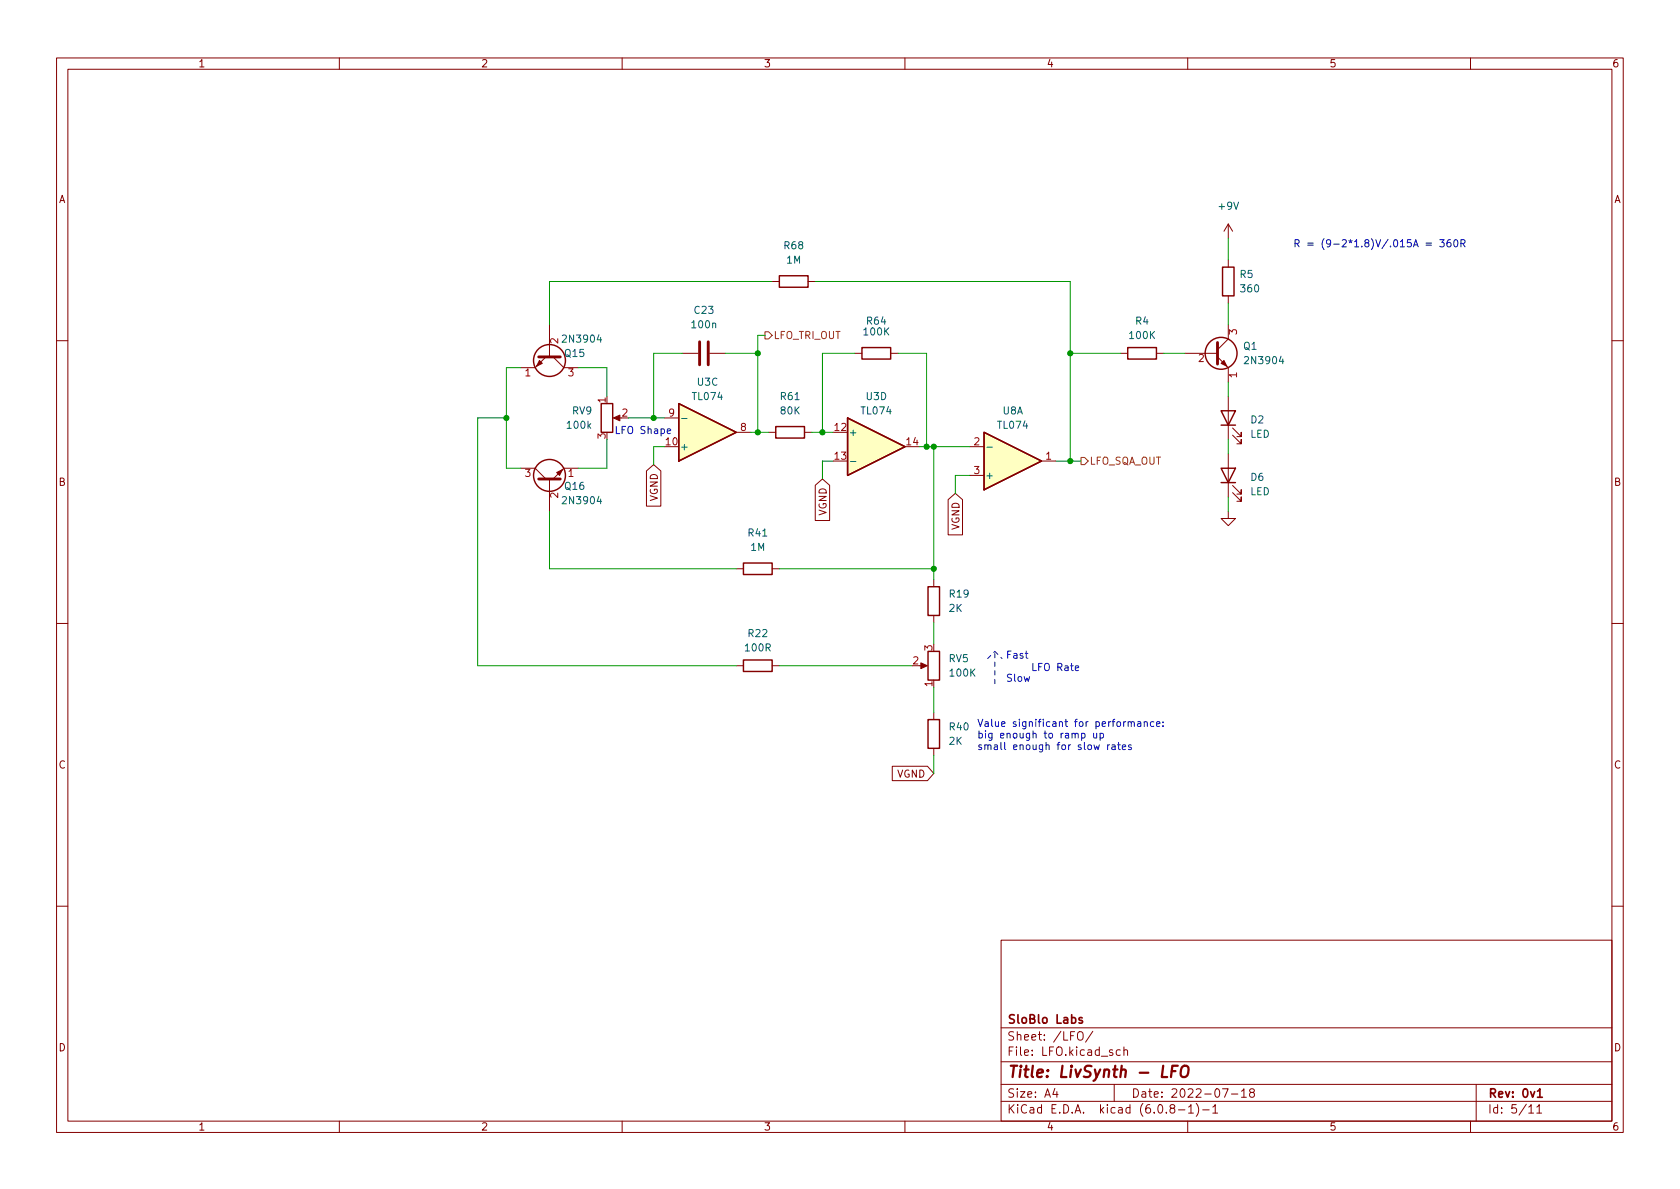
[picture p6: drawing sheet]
<svg xmlns="http://www.w3.org/2000/svg" width="297mm" height="210mm" viewBox="0 0 297 210" stroke-linecap="round" stroke-linejoin="round" font-family="sans-serif">
<g fill="none" stroke="#840000" stroke-width=".18">
<path d="M10 10.2h277v190.1h-277zM12 12.2h273v186.1h-273zM60 10.2v2M110 10.2v2M160 10.2v2M210 10.2v2M260 10.2v2M217.2 39.6v2.6M217.2 39.6l-.8 1.3M217.2 39.6l.7 1.3M97.2 57.4v5.7M136.5 49.8h1.3"/>
<path d="M142.9 49.8h1.2M217.2 46v1.2M217.2 52.3v1.3M217.2 57.4v2.5l-1.9 1.9M10 60.2h2M96.5 63.1l-1.9 1.9h-2.5M97.8 63.1l1.9 1.9h2.5M108.8 73.9h1.1M117.5 73.9h2.5M120.6 62.5h2.8M125.5 62.5h2.8M130.2 76.4h2.5"/>
<path d="M135.9 76.4h1.3M142.2 76.4h1.3M151.1 62.5h1.3M157.5 62.5h1.2M171.4 79h2.6M198.1 62.5h1.3M204.5 62.5h1.2M209.5 62.5h5.8M215.3 63.1l1.9 1.9v2.6M217.2 70.1v7.6M217.9 77l1.6 1.5v-.8v.8h-.8M217.9 75.7l1.6 1.5v-.8v.8h-.8"/>
<path d="M285 60.2h2M92.1 82.8h2.5l1.9 1.9M97.2 84.7v5.7M102.2 82.8h-2.5l-1.9 1.9M114.3 83.3l1.3-1.1 1.2 1.1v6.2h-2.5zM144.1 85.8l1.3-1.1 1.3 1.1v6.2h-2.6zM167.6 88.4l1.3-1.2 1.3 1.2v6.2h-2.6zM171.4 84.1h2.6M184.1 81.5h2.6M217.2 90.4v1.3h1.2l-1.2 1.3-1.3-1.3h1.3M217.2 80.3v7.6M217.9 87.1l1.6 1.5v-.7v.7h-.8"/>
<path d="M217.9 85.8l1.6 1.6v-.8v.8h-.8M10 110.2h2M130.2 100.6h1.2M130.2 117.7h1.2M136.5 100.6h1.3M136.5 117.7h1.3M162.6 117.7h1M165.1 102.5v1.3M165.1 108.8v1.3M285 110.2h2M157.8 135.5h6.2l1.1 1.3-1.1 1.2h-6.2zM165.1 126v1.2"/>
<path d="M165.1 132.3v1.3M10 160.2h2M177 166.3h108v32h-108zM285 160.2h2M60 198.3v2M110 198.3v2M160 198.3v2M177 194.8h108M177 191.8h108M177 187.8h108M177 181.8h108M186.5 192.5l-.4 1h1"/>
<path d="M186.9 193v1M190.6 182.6a.5 .5 0 0 1 .6-.2 .5 .5 0 0 1 .3 .5v.5a.5 .5 0 0 1-.5 .6 .5 .5 0 0 1-.5-.6zM193.2 182.4l-1.3 1.9M197 191.8v3M198.1 185.7l-.5-.1-.2 .3v.4l.1 .3h.6M198.7 185.8l.2-.2 .4 .1 .1 .9M198.7 185.1v1.5M207.1 196l-.2-.3v-.2l.2-.2 .5 .1 .1 .2-.1 .2-.6 .2-.1 .3v.4l.2 .1h.5l.1-.3-.1-.4-.2-.1M208.4 196.3h1.1M210 198.3v2M210.1 195.8l.5-.5v1.5M210.1 196.8h.9"/>
<path d="M211.5 195.1a1.72 1.72 0 0 1 0 2.3M212.6 196.3h1.2M214.4 195.8l.5-.5v1.5M214.4 196.8h.9M216.1 192.5h1l-.6 1.5M217.7 193.5h1.2M219.5 193l.4-.5v1.5M219.5 194h.9M221.2 193.2l-.3-.3 .1-.2 .2-.2 .4 .1 .2 .2-.1 .2-.6 .2-.2 .3 .1 .4 .2 .1h.4l.2-.3-.1-.4-.2-.1M260 198.3v2M261 191.8v6.5M270.3 195.8l.4-.5v1.5"/>
<path d="M270.3 196.8h.9M271.7 195.8l.5-.5v1.5M271.7 196.8h.9"/>
</g>
<path d="M191.3 180l-.3-.1-.2 .2v.3l.5 .1v.4h-.5M271.8 193l.5-.5v1.5M271.8 194h.9" fill="none" stroke="#840000" stroke-width=".3"/>
<path d="M205.7 188.5l-.3 2h1M207.2 189.4h.6M208.2 188.5h-.9l-.3 2M209 188.7a.69 .69 0 0 1 1.1 0 1.47 1.47 0 0 1-.6 1.8l-.5-.1a1.5 1.5 0 0 1 0-1.7z" fill="none" stroke="#840000" stroke-width=".4"/>
<g fill="none" stroke="#840000" stroke-width=".25">
<path d="M137.8 48.8h5.1v2h-5.1zM216.2 47.2h2v5.1h-2zM106.3 71.4h2v5h-2zM120 71.4l10.2 5-10.2 5.1zM137.2 75.4h5v2.1h-5zM149.9 73.9l10.1 5.1-10.1 5.1zM152.4 61.5h5.1v2h-5.1zM174 76.4l10.1 5.1-10.1 5.1zM199.4 61.5h5.1v2h-5.1zM215.9 72.6h2.5l-1.2 2.6zM215.9 75.2h2.5M131.4 99.6h5.1v2h-5.1z"/>
<path d="M215.9 82.8h2.5l-1.2 2.5zM215.9 85.3h2.5M131.4 116.7h5.1v2h-5.1zM164.1 103.8h2v5h-2zM164.1 115.2h2v5.1h-2zM164.1 127.2h2v5.1h-2z"/>
<circle cx="97.2" cy="63.7" r="2.82"/>
<circle cx="215.9" cy="62.5" r="2.82"/>
<circle cx="97.2" cy="84.1" r="2.82"/>
</g>
<g fill="#ffffc2" stroke="#ffffc2" stroke-width=".18">
<path d="M149.9 73.9l10.1 5.1-10.1 5.1z"/>
<path d="M120 71.4l10.2 5-10.2 5.1z"/>
<path d="M174 76.4l10.1 5.1-10.1 5.1z"/>
</g>
<path d="M120.5 74h1M174.5 79.1h1M150.4 81.6h.9" fill="none" stroke="#006464" stroke-width=".18"/>
<g fill="#840000" stroke="#840000" stroke-width=".18">
<path d="M162.8 117.2l1.2 .5-1.2 .5z"/>
<path d="M215.9 64.3l.5-.6 .5 1.1z"/>
<path d="M108.5 73.9l1.1-.5v1z"/>
<path d="M95.4 63.7l.5 .6-1 .5z"/>
<path d="M98.4 83.6l1-.5-.5 1z"/>
</g>
<path d="M95.2 63.1h3.9M123.7 60.4v4.1M125.2 60.4v4.1M215.3 60.6v3.8M95.2 84.7h3.9" fill="none" stroke="#840000" stroke-width=".51"/>
<path d="M135.3 58.7h.6l.6 .6-.6 .6h-.6zM191.1 80.9h.7l.6 .6-.6 .7h-.7z" fill="none" stroke="#725600" stroke-width=".18"/>
<g fill="none" stroke="#0000c2" stroke-width=".18">
<path d="M252.1 43h1M252.1 43.4h1M254.6 42.4h.7l-.4 .5 .4 .1v.5l-.2 .2-.5-.2M256.4 42.4h-.3a.85 .85 0 0 0 0 1.3l.4-.2 .1-.4-.3-.2h-.3l-.2 .2M257.2 42.5l.1-.1a.68 .68 0 0 1 .5 .6 .68 .68 0 0 1-.5 .7l-.1-.2-.2-.3zM258.3 43h.6l.1-.2v-.3l-.7-.1v1.3M258.6 43l.4 .7M118 76.3l.6-.2-.1-.2-.3-.1-.2 .2v.6h.5M190.1 118.2l.6-.2v-.2l-.4-.1-.2 .2 .1 .6h.5M191.2 129.7h.4l.2 .2-.1 .5h-.5M191.2 129.7v1.2M193.4 129.7v.7l.3 .1 .2-.1"/>
<path d="M193.9 129.7v.8M194.5 129.7h.4l.2 .2-.1 .5h-.5M194.5 129.7v1.2M195.8 131.7v.9M196.2 131.7l-.4 .2M196.6 131.8h.5l.1 .8M197.2 132l-.5 .1-.1 .2 .1 .3 .5-.1M197.6 131.7h.5M197.8 131.3v1.1l.3 .2M198.4 132.1l.6-.1v-.2l-.4-.1-.2 .2 .1 .6h.5M199.5 127.7l.1-.1 .4 .1v.8M200 127.8l.2-.2 .3 .1 .1 .8"/>
<path d="M200 131.8l-.3-.1-.2 .2 .1 .2 .4 .1v.3h-.5M201.2 127.7h.4l.1 .8M201.7 127.9l-.4 .1-.2 .2 .2 .3 .4-.1M202.3 127.7l.2-.1 .3 .1 .1 .8M202.3 127.6v.9M204 127.7l-.4-.1-.2 .3 .1 .5h.5M204.5 128l.6-.1-.1-.2-.3-.1-.2 .2v.6h.5M205.6 128.3v.2M205.6 127.7v.1"/>
</g>
<path d="M174.6 116.5l1.3-1.3M175.9 115.2l1.3 1.3M175.9 120.9v-5.7" fill="none" stroke="#0000c2" stroke-width=".18" stroke-dasharray=".8 .8"/>
<g fill="none" stroke="#009600" stroke-width=".18">
<path d="M135.3 59.3h-1.3v17.1M136.5 49.8h-39.3v7.6M144.1 49.8h45.1v31.7M217.2 42.2v3.8M217.2 53.6v3.8M89.5 73.9h-5v43.8h45.7M92.1 65h-2.6v17.8h2.6M102.2 65h5.1v5.1M107.3 77.7v5.1h-5.1M111.1 73.9h6.4M117.5 79h-1.9v3.2M120.6 62.5h-5v11.4"/>
<path d="M128.3 62.5h5.7M132.7 76.4h3.2M143.5 76.4h3.8M151.1 62.5h-5.7v13.9M158.7 62.5h5.1v16.5M162.6 79h8.8M165.1 79v23.5M189.2 62.5h8.9M205.7 62.5h3.8M217.2 67.6v2.5M217.2 77.7v2.6M97.2 90.4v10.2h33"/>
<path d="M147.3 81.5h-1.9v3.2M171.4 84.1h-2.5v3.1M186.7 81.5h4.4M217.2 87.9v2.5M137.8 117.7h23.5M137.8 100.6h27.3M165.1 110.1v3.8M165.1 121.5v4.5M165.1 133.6v3.2"/>
</g>
<g fill="#009600" stroke="#009600" stroke-width=".18">
<circle cx="115.6" cy="73.9" r=".46"/>
<circle cx="89.5" cy="73.9" r=".46"/>
<circle cx="189.2" cy="81.5" r=".46"/>
<circle cx="165.1" cy="100.6" r=".46"/>
<circle cx="189.2" cy="62.5" r=".46"/>
<circle cx="163.8" cy="79" r=".46"/>
<circle cx="165.1" cy="79" r=".46"/>
<circle cx="145.4" cy="76.4" r=".46"/>
<circle cx="134" cy="76.4" r=".46"/>
<circle cx="134" cy="62.5" r=".46"/>
</g>
<text font-size="2.8" fill="#840000" x="178" y="190.6">Title: LivSynth - LFO</text>
<g font-size="2.1" fill="#840000">
<text x="178" y="184">Sheet: /LFO/</text>
<text x="178" y="181">SloBlo Labs</text>
<text x="178" y="186.7">File: LFO.kicad_sch</text>
<text x="178" y="196.9">KiCad E.D.A. kicad (6.0.8-1)-1</text>
<text x="178" y="194.1">Size: A4</text>
<text x="200" y="194.1">Date: 2022-07-18</text>
<text x="263" y="194.1">Rev: 0v1</text>
<text x="263" y="196.9">Id: 5/11</text>
</g>
<g font-size="1.8" fill="#840000">
<text x="35" y="11.9">1</text>
<text x="85" y="11.9">2</text>
<text x="135" y="11.9">3</text>
<text x="185" y="11.9">4</text>
<text x="235" y="11.9">5</text>
<text x="285" y="11.9">6</text>
<text x="10.3" y="35.9">A</text>
<text x="285.3" y="35.9">A</text>
<text x="10.3" y="85.9">B</text>
<text x="116.3" y="88.7" transform="rotate(-90 116.3 88.7)">VGND</text>
<text x="285.3" y="85.9">B</text>
<text x="146.1" y="91.2" transform="rotate(-90 146.1 91.2)">VGND</text>
<text x="169.6" y="93.8" transform="rotate(-90 169.6 93.8)">VGND</text>
<text x="10.3" y="135.9">C</text>
<text x="158.6" y="137.5">VGND</text>
<text x="285.3" y="135.9">C</text>
<text x="10.3" y="185.9">D</text>
<text x="285.3" y="185.9">D</text>
<text x="35" y="199.9">1</text>
<text x="85" y="199.9">2</text>
<text x="135" y="199.9">3</text>
<text x="185" y="199.9">4</text>
<text x="235" y="199.9">5</text>
<text x="285" y="199.9">6</text>
</g>
<g font-size="1.8" fill="#006464">
<text x="215.6" y="37.1">+9V</text>
<text x="138.7" y="44.1">R68</text>
<text x="139.1" y="46.6">1M</text>
<text x="219.3" y="49.1">R5</text>
<text x="219.5" y="51.7">360</text>
<text x="122.4" y="58">100n</text>
<text x="122.8" y="55.5">C23</text>
<text x="152.8" y="59.3">100K</text>
<text x="153.3" y="57.4">R64</text>
<text x="199.8" y="59.9">100K</text>
<text x="200.8" y="57.4">R4</text>
<text x="99.8" y="60.6">2N3904</text>
<text x="99.9" y="63.1">Q15</text>
<text x="219.9" y="61.8">Q1</text>
<text x="220.4" y="64.4">2N3904</text>
<text x="122.5" y="70.7">TL074</text>
<text x="123.3" y="68.2">U3C</text>
<text x="138.1" y="70.7">R61</text>
<text x="153.2" y="70.7">U3D</text>
<text x="100.4" y="75.8">100k</text>
<text x="101.2" y="73.3">RV9</text>
<text x="138.1" y="73.3">80K</text>
<text x="150" y="77.1">+</text>
<text x="152.4" y="73.3">TL074</text>
<text x="176.5" y="75.8">TL074</text>
<text x="177.3" y="73.3">U8A</text>
<text x="221" y="77.4">LED</text>
<text x="221.2" y="74.9">D2</text>
<text x="120.1" y="79.6">+</text>
<text x="99.8" y="89.1">2N3904</text>
<text x="99.9" y="86.6">Q16</text>
<text x="174.1" y="84.7">+</text>
<text x="221" y="87.6">LED</text>
<text x="221.2" y="85">D6</text>
<text x="132.4" y="94.9">R41</text>
<text x="132.8" y="97.4">1M</text>
<text x="167.9" y="105.7">R19</text>
<text x="132.4" y="112.6">R22</text>
<text x="167.8" y="108.2">2K</text>
<text x="131.9" y="115.2">100R</text>
<text x="167.8" y="117.1">RV5</text>
<text x="168.1" y="119.6">100K</text>
<text x="167.8" y="131.7">2K</text>
<text x="167.9" y="129.2">R40</text>
</g>
<g font-size="1.8" fill="#0000c2">
<text x="228.6" y="43.7">R = (9-2*1.8)V/.015A = 360R</text>
<text x="108.6" y="76.7">LFO Shape</text>
<text x="177.8" y="116.5">Fast</text>
<text x="182.2" y="118.6">LFO Rate</text>
<text x="177.8" y="120.5">Slow</text>
<text x="172.7" y="128.5">Value significant for performance:</text>
<text x="172.7" y="130.6">big enough to ramp up</text>
<text x="172.7" y="132.6">small enough for slow rates</text>
</g>
<g font-size="1.8" fill="#725600">
<text x="136.7" y="59.9">LFO_TRI_OUT</text>
<text x="192.6" y="82.2">LFO_SQA_OUT</text>
</g>
<g font-size="1.8" fill="#a90000">
<text x="218.7" y="59.2" transform="rotate(-90 218.7 59.2)">3</text>
<text x="98.7" y="60.7" transform="rotate(-90 98.7 60.7)">2</text>
<text x="211.9" y="64">2</text>
<text x="92.9" y="66.5">1</text>
<text x="100.5" y="66.5">3</text>
<text x="107.1" y="71.2" transform="rotate(-90 107.1 71.2)">1</text>
<text x="218.7" y="66.8" transform="rotate(-90 218.7 66.8)">1</text>
<text x="107.1" y="77.6" transform="rotate(-90 107.1 77.6)">3</text>
<text x="110" y="73.7">2</text>
<text x="118.3" y="73.7">9</text>
<text x="131" y="76.2">8</text>
<text x="147.6" y="76.2">12</text>
<text x="117.8" y="78.7">10</text>
<text x="147.6" y="81.3">13</text>
<text x="160.3" y="78.7">14</text>
<text x="172.2" y="78.7">2</text>
<text x="172.2" y="83.8">3</text>
<text x="184.9" y="81.3">1</text>
<text x="92.9" y="84.3">3</text>
<text x="98.7" y="88.1" transform="rotate(-90 98.7 88.1)">2</text>
<text x="100.5" y="84.3">1</text>
<text x="161.4" y="117.5">2</text>
<text x="164.8" y="115" transform="rotate(-90 164.8 115)">3</text>
<text x="164.8" y="121.4" transform="rotate(-90 164.8 121.4)">1</text>
</g>
</svg>
